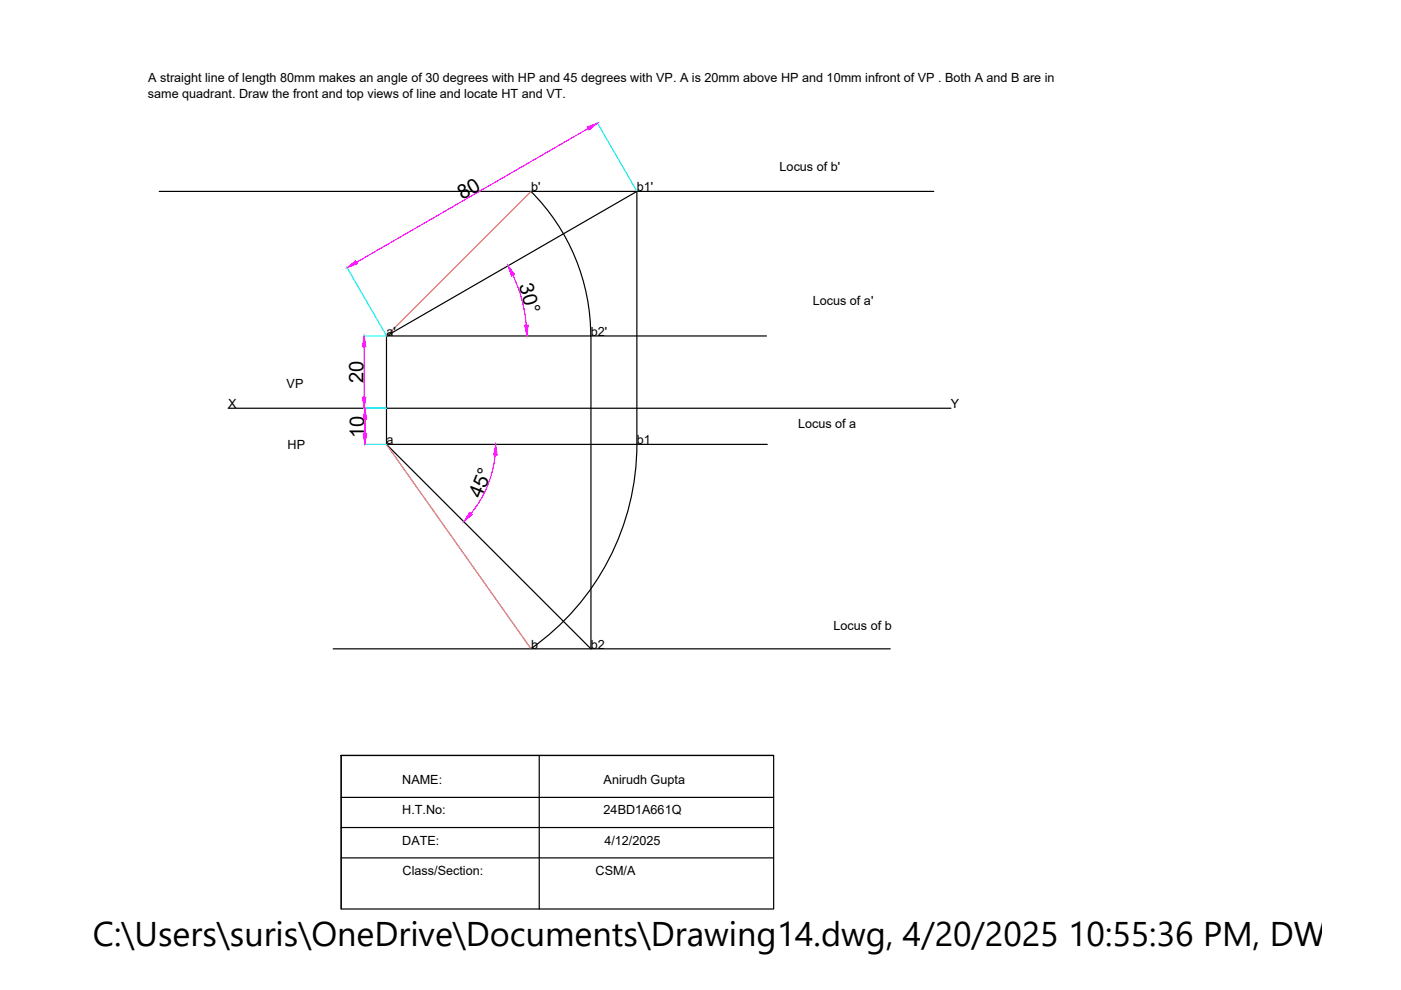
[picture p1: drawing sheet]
<svg xmlns="http://www.w3.org/2000/svg" width="297mm" height="210mm" viewBox="0 0 297 210" stroke-linecap="round" stroke-linejoin="round" font-family="sans-serif">
<!-- layer: 0 -->
<g fill="none" stroke="#000" stroke-width=".25">
<path d="M33.8 40.6h164.2M112.6 40.6a43.3 43.3 0 0 1 12.7 30.6M81.9 71.2l53.1-30.6v53.6M125.3 71.2v66.4l-43.4-43.4M162.5 71.2h-80.6v23h80.8M48.4 86.6h153.2M135 94.2a53.1 53.1 0 0 1-22.4 43.3M70.6 137.6h118.2M72.3 169.1h91.7M72.3 175.5h91.7M114.3 160.2v32.5M164 160.2h-91.7h91.7v32.5h-91.7v-32.5v32.5"/>
<path d="M72.3 181.9h91.7"/>
</g>
<path d="M124.7 27.2l-49.1 28.4M108.7 58.4a29.7 29.7 0 0 1 2.9 10.5M77.2 73.5v10.7M77.4 88.8v3.1M105 96.5a23.2 23.2 0 0 1-5.1 12.4" fill="none" stroke="#f0f" stroke-width=".25"/>
<g fill="#f0f" stroke="#f0f" stroke-width=".21">
<path d="M111.2 68.9h.8l-.3 2.3z"/>
<path d="M107.7 56.3l1.4 1.9-.7 .3z"/>
<path d="M99.6 108.6l.5 .5-1.8 1.5z"/>
<path d="M105.1 94.2l.3 2.3h-.8z"/>
<path d="M73.6 56.8l1.8-1.5 .4 .6z"/>
<path d="M124.5 26.9l2.2-.8-1.8 1.5z"/>
<path d="M77.2 71.2l.4 2.3h-.8z"/>
<path d="M76.8 84.2h.8l-.4 2.4z"/>
<path d="M77.4 86.6l.4 2.2h-.8z"/>
<path d="M77 91.9h.8l-.4 2.3z"/>
</g>
<path d="M126.6 26l8.4 14.5M73.5 56.6l8.4 14.6M77.1 71.2h4.8M77.1 86.6h4.8M77.2 94.2h4.7" fill="none" stroke="#0ff" stroke-width=".25"/>
<path d="M112.6 40.6l-30.7 30.6M81.9 94.2l30.7 43.4" fill="none" stroke="#cd6928" stroke-width=".25"/>
<text font-size="7.3" x="19.7" y="200.6">C:\Users\suris\OneDrive\Documents\Drawing14.dwg, 4/20/2025 10:55:36 PM, DWG To</text>
<g font-size="4.3">
<text x="98" y="42.5" transform="rotate(-30 98 42.5)">80</text>
<text x="110" y="60.4" transform="rotate(75 110 60.4)">30°</text>
<text x="77.1" y="81.2" transform="rotate(-90 77.1 81.2)">20</text>
<text x="77.2" y="92.9" transform="rotate(-90 77.2 92.9)">10</text>
<text x="102.1" y="105.9" transform="rotate(-68 102.1 105.9)">45°</text>
</g>
<g font-size="2.7">
<text x="31.4" y="17.5">A straight line of length 80mm makes an angle of 30 degrees with HP and 45 degrees with VP. A is 20mm above HP and 10mm infront of VP . Both A and B are in</text>
<text x="31.4" y="20.7">same quadrant. Draw the front and top views of line and locate HT and VT.</text>
<text x="112.6" y="40.6">b'</text>
<text x="135" y="40.6">b1'</text>
<text x="165.3" y="36.4">Locus of b'</text>
<text x="172.3" y="64.6">Locus of a'</text>
<text x="81.9" y="71.2">a'</text>
<text x="125.3" y="71.2">b2'</text>
<text x="60.8" y="82.3">VP</text>
<text x="48.4" y="86.6">X</text>
<text x="201.6" y="86.6">Y</text>
<text x="61" y="95.2">HP</text>
<text x="81.9" y="94.2">a</text>
<text x="135" y="94.2">b1</text>
<text x="169.2" y="90.7">Locus of a</text>
<text x="112.6" y="137.6">b</text>
<text x="125.3" y="137.6">b2</text>
<text x="176.7" y="133.6">Locus of b</text>
<text x="85.3" y="166.2">NAME:</text>
<text x="128" y="166.2">Anirudh Gupta</text>
<text x="85.3" y="172.7">H.T.No:</text>
<text x="128" y="172.7">24BD1A661Q</text>
<text x="85.3" y="179.1">DATE:</text>
<text x="128.1" y="179.1">4/12/2025</text>
<text x="85.4" y="185.5">Class/Section:</text>
<text x="126.3" y="185.5">CSM/A</text>
</g>
</svg>
